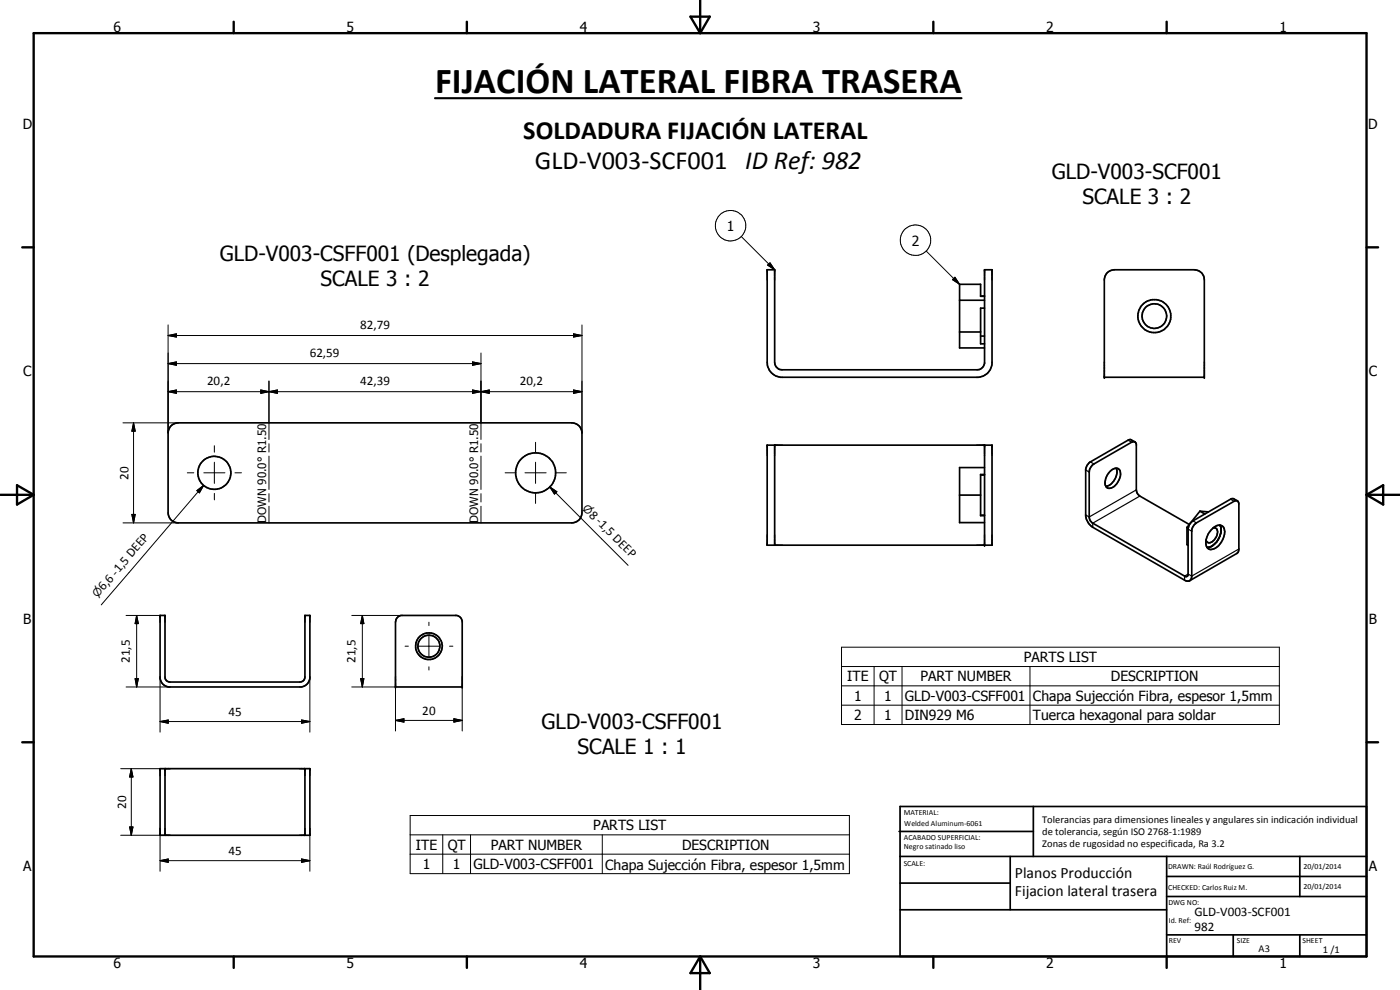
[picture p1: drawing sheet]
<svg xmlns="http://www.w3.org/2000/svg" width="420mm" height="297mm" viewBox="0 0 420 297" stroke-linecap="round" stroke-linejoin="round" font-family="sans-serif">
<g fill="none" stroke="#000" stroke-width=".51">
<path d="M230.2 80.9h2.3v27.8a2.24 2.24 0 0 0 2.2 2.3h58.5a2.31 2.31 0 0 0 2.3-1.9v-28.2h2.2v28.3a4.5 4.5 0 0 1-4 4h-59.5a4.6 4.6 0 0 1-4-4.5zM288 90.1h7.5M288 99.6h6.3M294.3 88.8h1.2M295.5 88.9h-1.2v-3.6h-6.3v19.1h7.5M295.5 92.5h-1.2v10.7h1.2M332.3 81.8l1-.6 1.1-.3h24a3 3 0 0 1 3 3v29.3h-30v-29.3l.3-1.1zM294.3 100.8h1.2M51.3 127.8l1-.7 1.2-.2h118.1a3 3 0 0 1 3.1 3v24a3 3 0 0 1-3.1 3h-118.1a3 3 0 0 1-3.1-3v-24l.3-1.2zM230.2 133.6h67.5v30h-67.5zM232.5 133.6v30M295.5 133.6v30"/>
<path d="M340.6 132.6l-1.2-.7-.6 .1-11.8 6.7-.7 .8-.5 1.3v14.1a4.9 4.9 0 0 0 2.1 3.3l27.9 16h1.2M288 148.5h6.3M294.3 154.6h1.2M294.3 142.5h1.2M295.5 142.4h-1.2v12.3h1.2M295.5 140.3h-7.5v16.5h7.5M333.2 141.4a1.76 1.76 0 0 1 2.9-.3 4.4 4.4 0 0 1-3.3 5.4 1.96 1.96 0 0 1-1-2.9l.6-1.2zM335 140.5a4.5 4.5 0 0 1-3.1 5.4M356.2 158.2l.4 .2M356.2 158.2v5.2l.4 .2M358.3 157.5l.8-.6 11.3-6.5a.86 .86 0 0 1 1-.1 .86 .86 0 0 1 .4 .9v13.5l-.3 1.1-14.5 8.4 .5-.5 .2-.9v-13.8zM360.1 153.4l1.5 .8"/>
<path d="M360.1 153.4l-3.9 4.8M360.1 153.4l2.6 .2M363.5 158.9a2.37 2.37 0 0 1 3.7-.7 5.5 5.5 0 0 1-2.5 6.3 1.69 1.69 0 0 1-1.9 .3 1.69 1.69 0 0 1-.9-1.6l.1-1.3 .4-1.4zM364.1 158.4a1.14 1.14 0 0 1 1.2 .4 1.14 1.14 0 0 1 0 1.3 2.97 2.97 0 0 1-2.8 2.7l-.5-.7M366.1 157.6a5.2 5.2 0 0 1-3.8 6.7M371.4 150.3l-1.2-.7-.9 .2-11.3 6.5a3.2 3.2 0 0 0-1.4 2.4v13.8l-.2 .3-.5 .2-28-16a2.15 2.15 0 0 1-1-1.9v-13.5a3.2 3.2 0 0 1 1.4-2.4l11.3-6.5a.86 .86 0 0 1 1.4 .5v13.8l.3 1 .8 .8 14.8 8.6M48 184.7h1.5v18.4l.1 .6 .8 .8 39.6 .1a1.45 1.45 0 0 0 1.5-1.5v-18.4h1.5v18.8a2.96 2.96 0 0 1-2.6 2.6h-39.8a2.96 2.96 0 0 1-2.6-2.6zM119.2 185.3l1.1-.6h17.1a2.08 2.08 0 0 1 1.3 1.6v19.8h-20v-19.5zM48 230.6h45v20h-45zM49.5 230.6v20M91.5 230.6v20M269.8 249.5h40.3"/>
<path d="M270.1 242h140v45h-140zM270.1 257h140M303.2 257v16M310.1 242v15M350.1 257v30M390.1 257v12M270.1 265h33.1M270.1 273h80M350.1 269h60M350.1 263h60M350.1 280.5h60M370.1 280.5v6.5"/>
<path d="M390.1 280.5v6.5"/>
<circle cx="346.4" cy="94.8" r="5"/>
<circle cx="346.4" cy="94.9" r="3.7"/>
<circle cx="64.3" cy="141.9" r="5"/>
<circle cx="160.7" cy="141.9" r="6"/>
<circle cx="128.7" cy="193.9" r="4"/>
<circle cx="128.7" cy="193.9" r="3.3"/>
</g>
<g fill="#000">
<circle cx="331.4" cy="113.2" r=".25"/>
<circle cx="361.4" cy="113.2" r=".25"/>
<circle cx="295.5" cy="133.6" r=".25"/>
<circle cx="295.5" cy="163.6" r=".25"/>
<circle cx="48" cy="184.7" r=".25"/>
<circle cx="49.5" cy="184.7" r=".25"/>
<circle cx="91.5" cy="184.7" r=".25"/>
<circle cx="93" cy="184.7" r=".25"/>
<circle cx="118.7" cy="206.1" r=".25"/>
<circle cx="138.7" cy="206.1" r=".25"/>
<circle cx="48" cy="230.6" r=".25"/>
<circle cx="49.5" cy="230.6" r=".25"/>
<circle cx="91.5" cy="230.6" r=".25"/>
<circle cx="93" cy="230.6" r=".25"/>
</g>
<path d="M327.2 138.6l1.1 .6M338.5 132.1l1.1 .6M325.8 141l1.1 .6M341 147l-14.1 8.1-1.1-.6M342.1 148.8l-14.2 8.2v1.2M356.6 158.7l1.1 .7M358 156.3l1.1 .6M369.3 149.8l1.1 .6M371.8 164.7l-14.1 8.1-1.1-.5-1.1 .5v1.3" fill="none" stroke="#000" stroke-width=".35"/>
<g fill="none" stroke="#000" stroke-width=".3">
<path d="M222.5 71l10 9.9M230.4 79.5l.7-.6 1.4 2zM277.9 75.3l10.1 10M50.4 97.5v32.4M174.7 97.5v32.4M285.9 83.9l.7-.7 1.4 2.1zM286.6 83.2l1.4 2.1-2.1-1.4zM50.4 117.5l2.5-.5v1zM50.4 109.1l2.5-.5v1zM50.4 100.7l2.5-.5v.9zM50.4 117.5h124.3M50.4 109.1h93.9"/>
<path d="M50.4 100.7h124.3M78.3 117l2.4 .5-2.4 .5zM80.7 117.5l2.6-.5v1zM80.7 114.3v17.6M141.8 108.6l2.5 .5-2.5 .5zM141.8 117l2.5 .5-2.5 .5zM144.3 117.5l2.5-.5v1zM144.3 105.9v26M172.1 100.2l2.6 .5-2.6 .4zM172.1 117l2.6 .5-2.6 .5zM36.9 126.9h16.6M40.1 126.9l.5 2.5h-1z"/>
<path d="M40.1 126.9v30M64.3 133.7v2M64.3 138.7v6.3M80.7 133.1v2.5M80.7 136.9v10M144.3 133.1v2.5M144.3 136.9v10M160.7 132.7v3M160.7 138.7v6.3M36.9 156.9h16.6M39.6 154.3h1l-.5 2.6zM56.2 141.9h2"/>
<path d="M59.1 147.2l2-1.6-1.3 2.3zM61.1 145.6l-30.7 35.9M61.2 141.9h6.3M64.3 148v2M70.5 141.9h2M80.7 148.1v2.5M80.7 151.9v5M144.3 148.1v2.5M144.3 151.9v5M151.6 141.9h3M157.6 141.9h6.3M160.7 148v3"/>
<path d="M165 146.1l2.1 1.4-.7 .8zM165 146.1l23.5 23.5M166.9 141.9h3.1M37.8 184.7h10.2M41 184.7l.5 2.4h-1zM41 184.7v21.4M105.6 184.7h15.1M108.7 184.7l.5 2.4h-1zM108.7 184.7v21.4M121.6 193.9h.9M125.5 193.9h6.4M128.7 186.7v1"/>
<path d="M128.7 190.7v6.4M134.9 193.9h1M252.5 194.2h131.5v23.2h-131.5zM252.5 200h131.5M262.3 200v17.4M270.7 200v17.4M309.1 200v17.4M37.8 206.1h13.2M40.5 203.6h1l-.5 2.5zM48 216.5l2.5-.5v1zM48 216.5h45M48 203.1v16.6"/>
<path d="M90.5 216l2.5 .5-2.5 .5zM93 203.1v16.6M105.6 206.1h13.1v13.2M108.2 203.6h1l-.5 2.5zM118.7 216.2l2.5-.6v1.1zM118.7 216.2h20M128.7 200.1v.9M136.2 215.6l2.5 .6-2.5 .5zM138.7 206.1v13.2M252.5 205.8h131.5M252.5 211.6h131.5M36.2 230.6h14.8"/>
<path d="M39.4 230.6l.5 2.5h-1zM39.4 230.6v20M36.2 250.6h14.8M38.9 248.1h1l-.5 2.5zM48 258.2l2.5-.5v1zM48 248.6v12.8M48 258.2h45M90.5 257.7l2.5 .5-2.5 .5zM93 248.6v12.8M123.1 244.7h131.8v17.4h-131.8zM123.1 250.5h131.8M123.1 256.3h131.8"/>
<path d="M132.9 250.5v11.6M141.2 250.5v11.6M180.8 250.5v11.6"/>
<circle cx="219.3" cy="67.7" r="4.6"/>
<circle cx="274.8" cy="72.1" r="4.6"/>
</g>
<g fill="none" stroke="#000" stroke-width=".71">
<path d="M10.1 9.9h400v277.1h-400zM70.1 6.5v3.4M140.1 6.5v3.4M207.2 5h5.8l-2.9 4.9zM210.1 0v9.9M280.1 6.5v3.4M350.1 6.5v3.4M6.7 74.2h3.4M410.1 74.2h3.5M.1 148.5h10M5.1 145.6l5 2.9-5 2.9zM410.1 148.5h10"/>
<path d="M410.1 148.5l5-2.9v5.8zM6.7 222.7h3.4M410.1 222.7h3.5M70.1 287v3.4M140.1 287v3.4M210.1 287v10M210.1 287l2.9 5h-5.8zM280.1 287v3.4M350.1 287v3.4"/>
</g>
<g fill="#000">
<path d="M230.4 79.5l.7-.6 1.4 2zM286.6 83.2l1.4 2.1-2.1-1.4zM50.4 117.5l2.5-.5v1zM50.4 109.1l2.5-.5v1zM50.4 100.7l2.5-.5v.9zM78.3 117l2.4 .5-2.4 .5zM80.7 117.5l2.6-.5v1zM141.8 108.6l2.5 .5-2.5 .5zM141.8 117l2.5 .5-2.5 .5zM144.3 117.5l2.5-.5v1zM172.1 100.2l2.6 .5-2.6 .4zM172.1 117l2.6 .5-2.6 .5z"/>
<path d="M40.1 126.9l.5 2.5h-1zM39.6 154.3h1l-.5 2.6zM59.1 147.2l2-1.6-1.3 2.3zM165 146.1l2.1 1.4-.7 .8zM41 184.7l.5 2.4h-1zM108.7 184.7l.5 2.4h-1zM40.5 203.6h1l-.5 2.5zM48 216.5l2.5-.5v1zM90.5 216l2.5 .5-2.5 .5zM108.2 203.6h1l-.5 2.5zM118.7 216.2l2.5-.6v1.1zM136.2 215.6l2.5 .6-2.5 .5z"/>
<path d="M39.4 230.6l.5 2.5h-1zM38.9 248.1h1l-.5 2.5zM48 258.2l2.5-.5v1zM90.5 257.7l2.5 .5-2.5 .5z"/>
</g>
<path d="M130.5 29.5h158.1" fill="none" stroke="#000" stroke-width=".63"/>
<text font-size="11" x="130.6" y="27.9">FIJACIÓN LATERAL FIBRA TRASERA</text>
<g font-size="7.9">
<text x="157" y="41.6">SOLDADURA FIJACIÓN LATERAL</text>
<text x="160.6" y="50.6">GLD-V003-SCF001 ID Ref: 982</text>
</g>
<g font-size="6.3">
<text x="315.7" y="53.6">GLD-V003-SCF001</text>
<text x="324.9" y="61.1">SCALE 3 : 2</text>
<text x="65.9" y="78.3">GLD-V003-CSFF001 (Desplegada)</text>
<text x="96.2" y="85.9">SCALE 3 : 2</text>
<text x="162.5" y="218.8">GLD-V003-CSFF001</text>
<text x="173.3" y="226.4">SCALE 1 : 1</text>
</g>
<g font-size="4.7">
<text x="304.6" y="263.5">Planos Producción</text>
<text x="304.6" y="268.9">Fijacion lateral trasera</text>
</g>
<g font-size="4.2">
<text x="34" y="9.6">6</text>
<text x="104" y="9.6">5</text>
<text x="174" y="9.6">4</text>
<text x="244" y="9.6">3</text>
<text x="314" y="9.6">2</text>
<text x="384" y="9.6">1</text>
<text x="6.8" y="38.7">D</text>
<text x="410.6" y="38.7">D</text>
<text x="218.1" y="69.3">1</text>
<text x="273.6" y="73.7">2</text>
<text x="7" y="112.9">C</text>
<text x="410.8" y="112.9">C</text>
<text x="7" y="187.1">B</text>
<text x="410.8" y="187.1">B</text>
<text x="307.3" y="198.6">PARTS LIST</text>
<text x="254.3" y="204.4">ITE</text>
<text x="263.8" y="204.5">QT</text>
<text x="276.2" y="204.4">PART NUMBER</text>
<text x="333.4" y="204.5">DESCRIPTION</text>
<text x="256.3" y="210.2">1</text>
<text x="265.4" y="210.2">1</text>
<text x="271.6" y="210.2">GLD-V003-CSFF001</text>
<text x="310" y="210.4">Chapa Sujección Fibra, espesor 1,5mm</text>
<text x="256.3" y="216.1">2</text>
<text x="265.4" y="216">1</text>
<text x="271.6" y="216.1">DIN929 M6</text>
<text x="310" y="216.1">Tuerca hexagonal para soldar</text>
<text x="178" y="249.2">PARTS LIST</text>
<text x="124.8" y="254.9">ITE</text>
<text x="134.4" y="255">QT</text>
<text x="147.3" y="254.9">PART NUMBER</text>
<text x="204.7" y="255">DESCRIPTION</text>
<text x="7" y="261.4">A</text>
<text x="126.9" y="260.7">1</text>
<text x="135.9" y="260.7">1</text>
<text x="142.1" y="260.8">GLD-V003-CSFF001</text>
<text x="181.6" y="260.9">Chapa Sujección Fibra, espesor 1,5mm</text>
<text x="410.8" y="261.4">A</text>
<text x="34" y="290.4">6</text>
<text x="104" y="290.4">5</text>
<text x="174" y="290.4">4</text>
<text x="244" y="290.4">3</text>
<text x="314" y="290.4">2</text>
<text x="384" y="290.4">1</text>
</g>
<g font-size="3.9">
<text x="108.1" y="98.6">82,79</text>
<text x="93" y="107">62,59</text>
<text x="62.1" y="115.5">20,2</text>
<text x="108.1" y="115.5">42,39</text>
<text x="156" y="115.5">20,2</text>
<text x="38.6" y="143.9" transform="rotate(-90 38.6 143.9)">20</text>
<text x="176.6" y="154.7" transform="rotate(45 176.6 154.7)">8 -1,5 DEEP</text>
<text x="31.1" y="177.4" transform="rotate(-49 31.1 177.4)">6,6 -1,5 DEEP</text>
<text x="39" y="198.9" transform="rotate(-90 39 198.9)">21,5</text>
<text x="106.7" y="198.9" transform="rotate(-90 106.7 198.9)">21,5</text>
<text x="68.6" y="214.9">45</text>
<text x="126.7" y="214.6">20</text>
<text x="37.9" y="242.6" transform="rotate(-90 37.9 242.6)">20</text>
<text x="68.6" y="256.7">45</text>
<text x="358.5" y="275">GLD-V003-SCF001</text>
<text x="358.5" y="279.4">982</text>
</g>
<g font-size="3.5">
<text x="79.9" y="156.8" transform="rotate(-90 79.9 156.8)">DOWN 90.0° R1.50</text>
<text x="143.5" y="156.8" transform="rotate(-90 143.5 156.8)">DOWN 90.0° R1.50</text>
</g>
<g font-size="3.3">
<text x="174.6" y="152.7" transform="rotate(45 174.6 152.7)">n</text>
<text x="29.3" y="179.5" transform="rotate(-49 29.3 179.5)">n</text>
</g>
<g font-size="3.1">
<text x="312.7" y="246.8">Tolerancias para dimensiones lineales y angulares sin indicación individual</text>
<text x="312.7" y="250.4">de tolerancia, según ISO 2768-1:1989</text>
<text x="312.7" y="254">Zonas de rugosidad no especificada, Ra 3.2</text>
<text x="377.7" y="285.6">A3</text>
<text x="397" y="285.9">1 /1</text>
</g>
<g font-size="2.4">
<text x="271.2" y="244.4">MATERIAL:</text>
<text x="271.3" y="252">ACABADO SUPERFICIAL:</text>
<text x="271.4" y="247.9">Welded Aluminum-6061</text>
<text x="271.3" y="254.6">Negro satinado liso</text>
<text x="271.2" y="259.7">SCALE:</text>
<text x="350.6" y="260.8">DRAWN: Raúl Rodríguez G.</text>
<text x="391.2" y="260.6">20/01/2014</text>
<text x="350.6" y="267">CHECKED: Carlos Ruiz M.</text>
<text x="391.2" y="266.7">20/01/2014</text>
<text x="350.6" y="271.4">DWG NO:</text>
<text x="350.8" y="276.9">Id. Ref:</text>
<text x="350.8" y="282.8">REV</text>
<text x="371.2" y="282.9">SIZE</text>
<text x="390.9" y="282.9">SHEET</text>
</g>
</svg>
